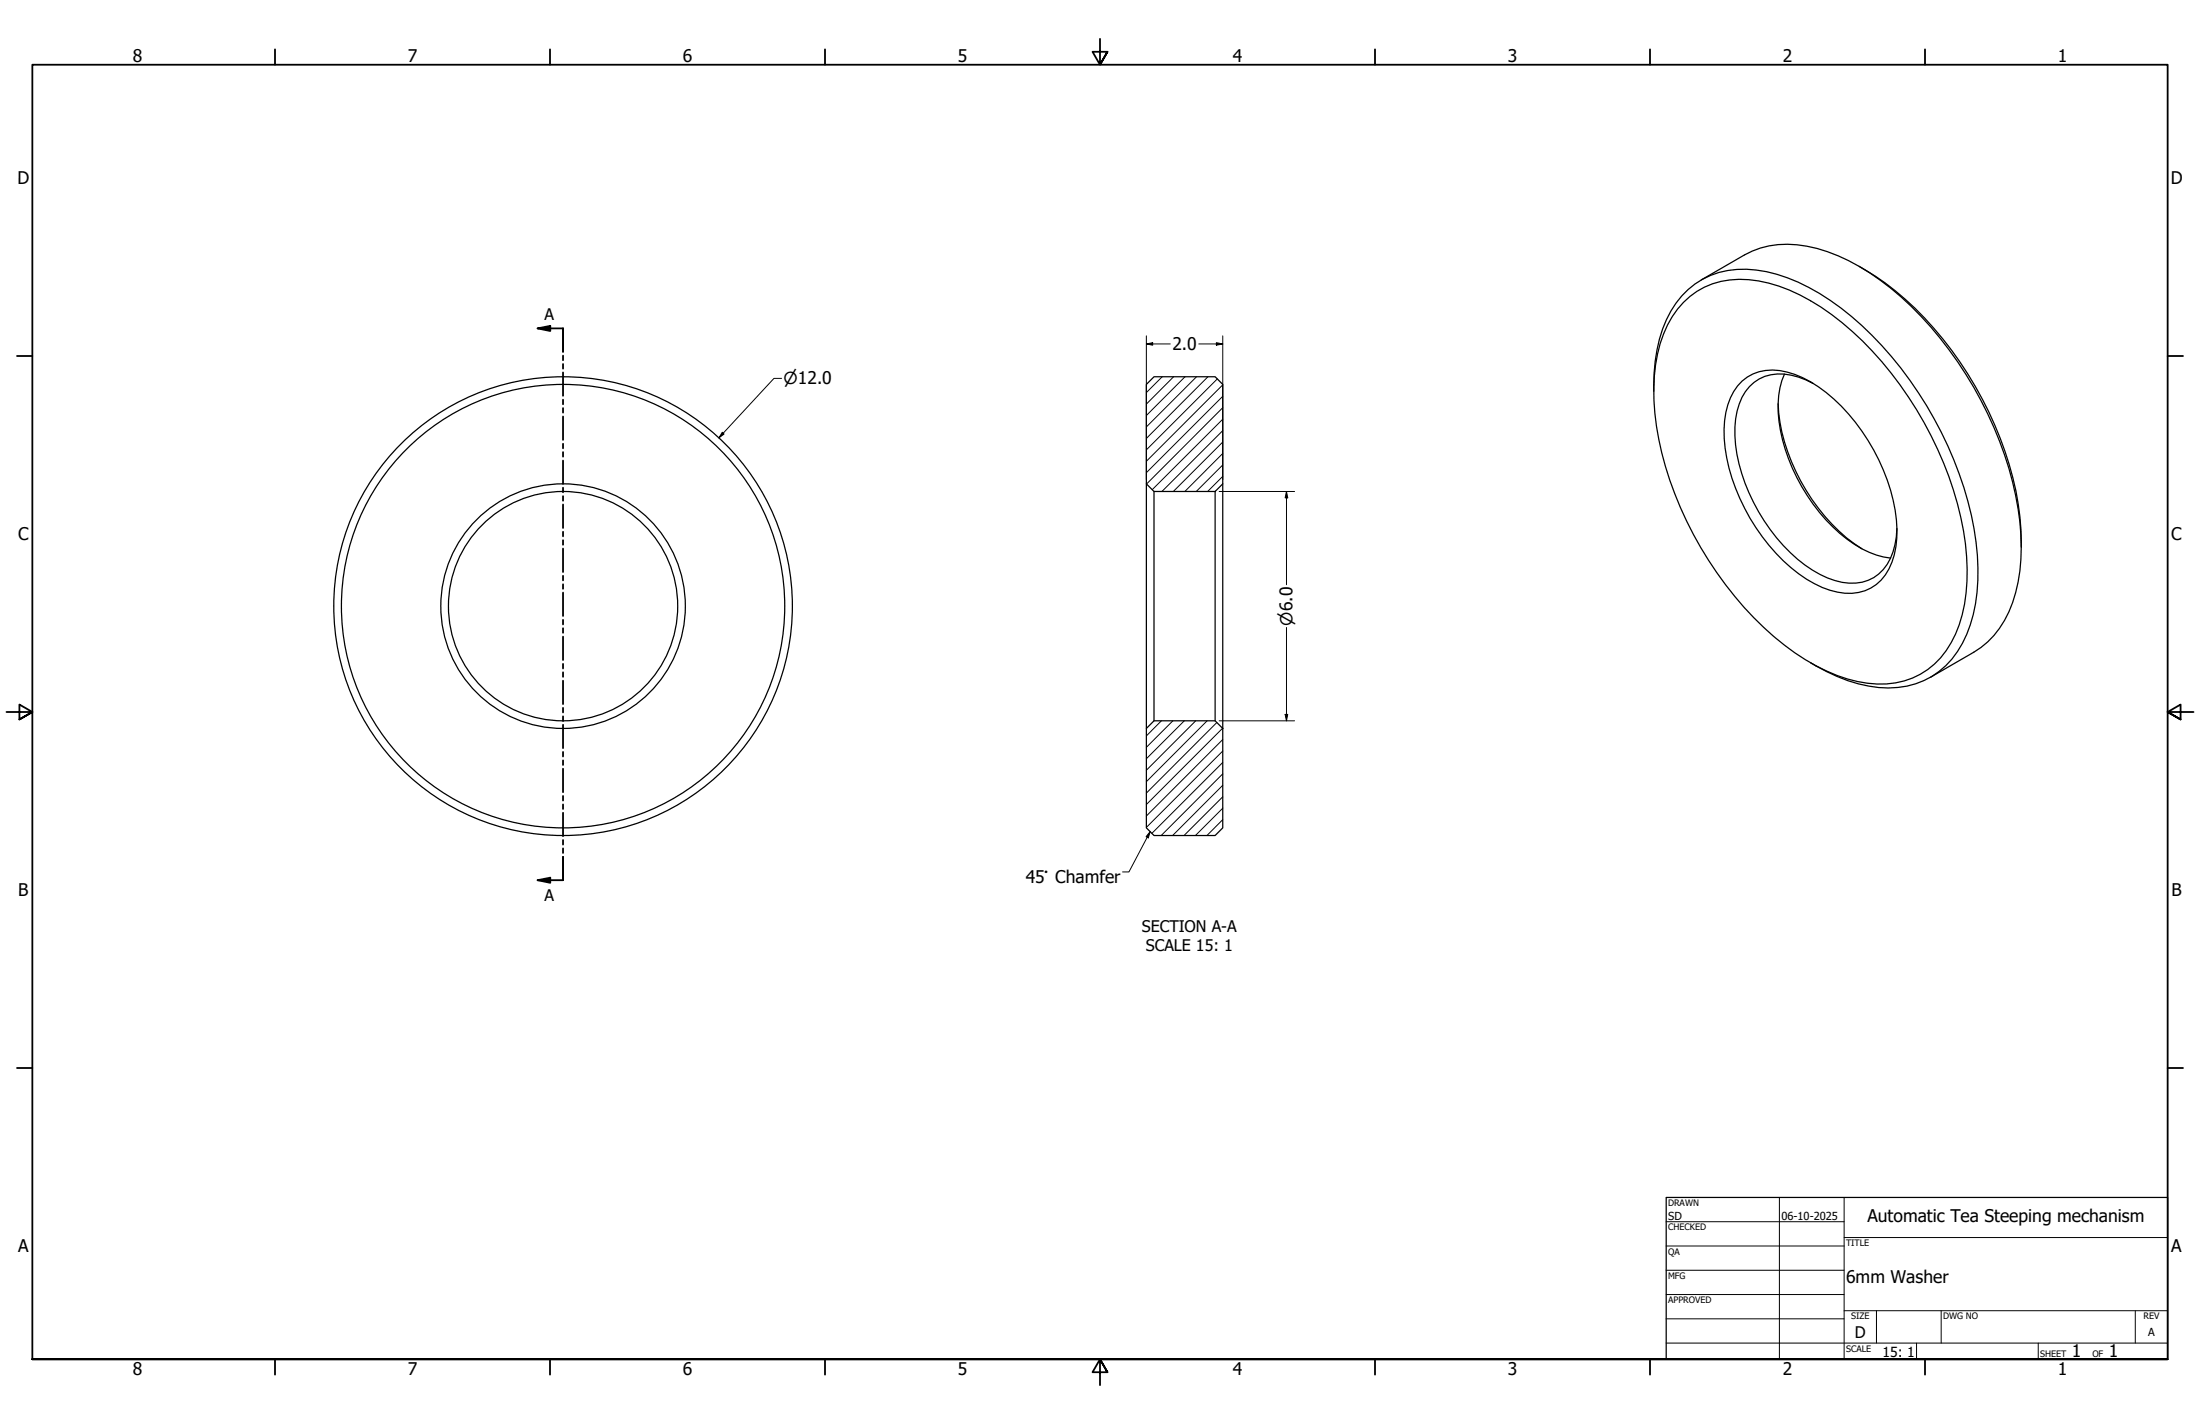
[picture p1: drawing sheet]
<svg xmlns="http://www.w3.org/2000/svg" width="864mm" height="559mm" viewBox="0 0 864 559" stroke-linecap="round" stroke-linejoin="round" font-family="sans-serif">
<!-- layer: Hatch (ANSI) -->
<g fill="none" stroke="#000" stroke-width=".39">
<path d="M456.2 147.8l-6.2 6.3M460.7 147.8l-10.7 10.8M465.2 147.8l-15.2 15.3M469.7 147.8l-19.7 19.7M474.2 147.8l-24.2 24.2M477.8 148.7l-27.8 27.8M480 160l-29.9 29.9M480 155.5l-30 30M480 151l-30 30M480 177.9l-14.9 15M480 173.5l-19.4 19.4M480 169l-23.9 23.9"/>
<path d="M480 164.5l-27.7 27.7M480 186.9l-5.9 6M480 182.5l-10.4 10.4M455.9 282.9l-5.9 5.9M460.4 282.9l-10.4 10.4M464.9 282.9l-14.9 14.8M469.4 282.9l-19.4 19.4M473.9 282.9l-23.9 23.8M477.7 283.5l-27.7 27.7M479.9 285.8l-29.9 29.9M480 299.2l-27.8 27.8M480 294.7l-30 30"/>
<path d="M480 290.2l-30 30M480 317.1l-10.7 10.8M480 312.7l-15.2 15.2M480 308.2l-19.7 19.7M480 303.7l-24.2 24.2M480 321.6l-6.2 6.3"/>
</g>
<!-- layer: Visible (ANSI) -->
<g fill="none" stroke="#000" stroke-width=".49">
<path d="M660.8 118.7a31.6 31.6 0 0 1 29.5-8.5 72.9 72.9 0 0 1 32.8 16.4 141.6 141.6 0 0 1 48.4 86.8 68.4 68.4 0 0 1-3.9 35.4 31.4 31.4 0 0 1-34.6 19.3 69.7 69.7 0 0 1-32.6-15 141.6 141.6 0 0 1-50.2-85.8 70.9 70.9 0 0 1 2.8-36.2 36.4 36.4 0 0 1 7.8-12.4zM667.8 109.9l17-9.9a37.1 37.1 0 0 1 28.5-2.5 91.6 91.6 0 0 1 40.8 26.7 146.5 146.5 0 0 1 38.8 80.7 68.5 68.5 0 0 1-4.3 35.2 34.1 34.1 0 0 1-13.8 15.8l-17 9.8M729.8 104.5a120.8 120.8 0 0 1 42.7 42.3 132.2 132.2 0 0 1 20.8 60.8l.1 7.1M450 150.8l3-3h24l3 3v39.1l-3 3h-24l-3-3zM649.2 153.5a61.2 61.2 0 0 1 6.7-31.5 32.1 32.1 0 0 1 33.5-16 70.2 70.2 0 0 1 33.2 14.9 145.5 145.5 0 0 1 53.1 91.9 70.6 70.6 0 0 1-3.7 36.2 32.3 32.3 0 0 1-34.5 20.8 62.9 62.9 0 0 1-26.8-9.7M683.9 149.5a19.7 19.7 0 0 1 20.7-2.6 58.3 58.3 0 0 1 26.3 22.3 73.1 73.1 0 0 1 13.7 38.5 28.6 28.6 0 0 1-6.2 19.9 18.7 18.7 0 0 1-20 4 55.6 55.6 0 0 1-26.6-21 73.3 73.3 0 0 1-15-42 26.6 26.6 0 0 1 7.1-19.1zM698 158.4a75.7 75.7 0 0 0 21.1 47.3 56.3 56.3 0 0 0 11.7 9.6M700.5 146.8a39.8 39.8 0 0 0-.8 25.7 72.4 72.4 0 0 0 28.3 41.1 33.4 33.4 0 0 0 14.1 5.4M711.8 150.5a24.3 24.3 0 0 0-19.1-2.8 17.7 17.7 0 0 0-10.8 13.6 50.2 50.2 0 0 0 3.1 28.3 71.1 71.1 0 0 0 26.5 34.1 27.4 27.4 0 0 0 19.5 4.8 17.6 17.6 0 0 0 12.9-14.8l.7-6.3M450 189.9v96M453 192.9v90M477 192.9v90"/>
<path d="M480 189.9v96M450 285.9l3-3h24l3 3v39l-3 3h-24l-3-3z"/>
<circle cx="221" cy="237.9" r="48"/>
<circle cx="221" cy="237.9" r="45"/>
<circle cx="221" cy="237.9" r="87"/>
<circle cx="221" cy="237.9" r="90"/>
</g>
<!-- layer: Section Line (ANSI) -->
<g fill="none" stroke="#000" stroke-width=".71">
<path d="M211 128.9l5-1v2zM211 128.9h10v9.1M221 139.6v1.8M221 142.8v1.9M221 146.2v9.1M221 156.8v1.8M221 160.1v1.8M221 163.4v9.2M221 174.1v1.8M221 177.4v1.8M221 180.7v9.2M221 191.4v1.8"/>
<path d="M221 194.7v1.8M221 198v9.2M221 208.7v1.8M221 212v1.8M221 215.3v9.2M221 226v1.8M221 229.3v1.8M221 232.6v9.1M221 243.2v1.8M221 246.5v1.8M221 249.8v9.2M221 260.5v1.8"/>
<path d="M221 263.8v1.8M221 267.1v9.2M221 277.8v1.8M221 281.1v1.8M221 284.4v9.2M221 295.1v1.8M221 298.4v1.8M221 301.7v9.2M221 312.3v1.8M221 315.7v1.8M221 318.9v9.2M221 329.6v1.8"/>
<path d="M221 332.9v1.8M221 336.2v9.2h-10M211 345.4l5-1v2z"/>
</g>
<g fill="#000">
<path d="M211 128.9l5-1v2z" fill-rule="evenodd"/>
<path d="M211 345.4l5-1v2z" fill-rule="evenodd"/>
</g>
<!-- layer: Border (ANSI) -->
<g fill="none" stroke="#000" stroke-width=".71">
<path d="M107.9 19.4v6M215.9 19.4v6M323.8 19.4v6M431.8 15.2v10.2l-2.9-5.1h5.8l-2.9 5.1 2.9-5.1M539.8 19.4v6M647.7 19.4v6M755.6 19.4v6M6.7 139.7h6M850.9 139.7h6M2.5 279.4h10.2l-5.1-2.9v5.8l5.1-2.9-5.1 2.9M861.1 279.4h-10.2l5.1-2.9v5.8l-5.1-2.9 5.1 2.9M6.7 419.1h6"/>
<path d="M850.9 419.1h6M12.7 533.4v-508h838.2v508h-838.2h838.2M107.9 533.4v6M215.9 533.4v6M323.8 533.4v6M434.7 538.5l-2.9-5.1 2.9 5.1h-5.8l2.9-5.1v10.2M539.8 533.4v6M647.7 533.4v6M755.6 533.4v6"/>
</g>
<!-- layer: Title (ANSI) -->
<g fill="none" stroke="#000" stroke-width=".39">
<path d="M654 479.4h69.9M698.5 469.9v63.5M723.9 469.9v63.5M654 488.9h69.9M654 498.5h69.9M723.9 485.6h127M654 508h69.9M654 517.5h69.9M723.9 514.3h127M736.6 514.3v12.7M762 514.3v12.7M838.2 514.3v12.7"/>
<path d="M654 527h196.9M752.3 527v6.4M800.1 527v6.4"/>
</g>
<path d="M654 469.9h196.9v63.5h-196.9z" fill="none" stroke="#000" stroke-width=".49"/>
<!-- layer: Dimension (ANSI) -->
<g fill="none" stroke="#000" stroke-width=".39">
<path d="M450 135l2.5-.5v1zM450 135h9.4M450 131.8v56.4M470.6 135h9.4M477.5 134.5l2.5 .5-2.5 .5zM480 131.8v56.4M306.8 148.5h-3l-21.6 23.3M283.5 169.7l.7 .6-2 1.5zM478.6 192.9h29.6M505 192.9l.5 2.5h-1zM505 192.9v36.5M505 246.2v36.7"/>
<path d="M478.6 282.9h29.6M504.5 280.4h1l-.5 2.5z"/>
</g>
<g fill="#000">
<path d="M450 135l2.5-.5v1z" fill-rule="evenodd"/>
<path d="M477.5 134.5l2.5 .5-2.5 .5z" fill-rule="evenodd"/>
<path d="M283.5 169.7l.7 .6-2 1.5z" fill-rule="evenodd"/>
<path d="M505 192.9l.5 2.5h-1z" fill-rule="evenodd"/>
<path d="M504.5 280.4h1l-.5 2.5z" fill-rule="evenodd"/>
</g>
<!-- layer: Symbol (ANSI) -->
<path d="M451.5 326.4l-.7 2.4-.9-.5zM451.5 326.4l-8.3 15.8h-2.5" fill="none" stroke="#000" stroke-width=".39"/>
<path d="M451.5 326.4l-.7 2.4-.9-.5z" fill-rule="evenodd" fill="#000"/>
<g font-size="6.8">
<text x="52.1" y="24.4">8</text>
<text x="160.1" y="24.4">7</text>
<text x="268" y="24.4">6</text>
<text x="376" y="24.4">5</text>
<text x="483.9" y="24.4">4</text>
<text x="591.9" y="24.4">3</text>
<text x="699.8" y="24.4">2</text>
<text x="807.8" y="24.4">1</text>
<text x="6.8" y="72.4">D</text>
<text x="852.1" y="72.4">D</text>
<text x="460.2" y="137.5">2.0</text>
<text x="7.1" y="212.1">C</text>
<text x="852.3" y="212.1">C</text>
<text x="402.6" y="346.5">45° Chamfer</text>
<text x="7.2" y="351.8">B</text>
<text x="852.4" y="351.8">B</text>
<text x="733" y="479.7">Automatic Tea Steeping mechanism</text>
<text x="7.1" y="491.5">A</text>
<text x="852.3" y="491.5">A</text>
<text x="724.7" y="503.6">6mm Washer</text>
<text x="813.3" y="532.6">1</text>
<text x="827.8" y="532.6">1</text>
<text x="52.1" y="539.4">8</text>
<text x="160.1" y="539.4">7</text>
<text x="268" y="539.4">6</text>
<text x="376" y="539.4">5</text>
<text x="483.9" y="539.4">4</text>
<text x="591.9" y="539.4">3</text>
<text x="699.8" y="539.4">2</text>
<text x="807.8" y="539.4">1</text>
</g>
<g font-size="6.5">
<text x="307.6" y="150.9">⌀12.0</text>
<text x="507.4" y="245.5" transform="rotate(-90 507.4 245.5)">⌀6.0</text>
</g>
<g font-size="6.3">
<text x="213.7" y="125.4">A</text>
<text x="213.7" y="353.5">A</text>
<text x="448.2" y="365.8">SECTION A-A</text>
<text x="449.8" y="373.3">SCALE 15: 1</text>
<text x="728.1" y="524.9">D</text>
</g>
<text font-size="5.5" x="738.9" y="532.6">15: 1</text>
<g font-size="4.3">
<text x="654.8" y="478.6">SD</text>
<text x="699.3" y="478.6">06-10-2025</text>
<text x="843.2" y="524.2">A</text>
</g>
<g font-size="3.5">
<text x="654.8" y="473.2">DRAWN</text>
<text x="654.8" y="482.8">CHECKED</text>
<text x="724.7" y="488.9">TITLE</text>
<text x="654.8" y="492.3">QA</text>
<text x="654.8" y="501.8">MFG</text>
<text x="654.8" y="511.4">APPROVED</text>
<text x="726.7" y="517.7">SIZE</text>
<text x="762.8" y="517.7">DWG NO</text>
<text x="841.4" y="517.7">REV</text>
<text x="724.7" y="530.4">SCALE</text>
<text x="800.9" y="532.6">SHEET</text>
<text x="821.3" y="532.6">OF</text>
</g>
</svg>
